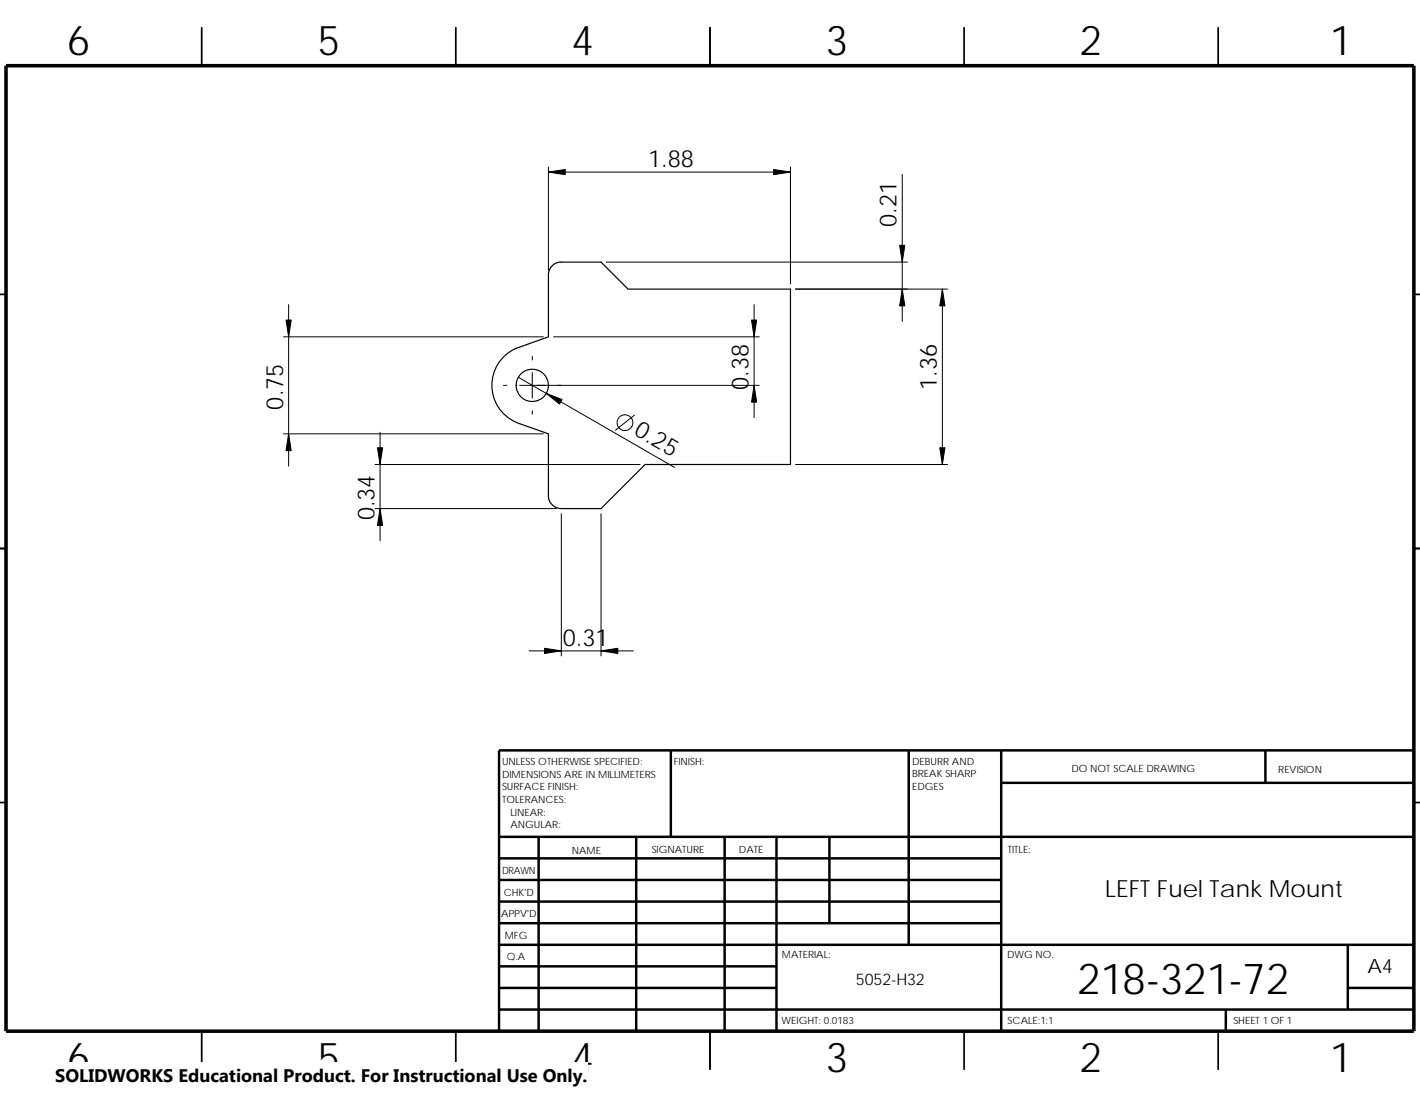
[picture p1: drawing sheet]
<svg xmlns="http://www.w3.org/2000/svg" width="279mm" height="216mm" viewBox="0 0 279 216" stroke-linecap="round" stroke-linejoin="round" font-family="sans-serif">
<g fill="none" stroke="#000" stroke-width=".34">
<path d="M39.7 5.4v7.5M89.7 5.4v7.5M139.7 5.4v7.5M189.7 5.4v7.5M239.7 5.4v7.5M0 57.9h1.2M278.2 57.9h1.2M0 107.9h1.2M278.2 107.9h1.2M0 157.9h1.2M278.2 157.9h1.2M39.7 202.9v7.5"/>
<path d="M89.7 202.9v7.5M139.7 202.9v7.5M189.7 202.9v7.5M239.7 202.9v7.5"/>
</g>
<g fill="none" stroke="#000" stroke-width=".49">
<path d="M132 147.7v17M178.8 147.7v38.2M197 147.7v55.2M197 154.1h81.2M249 147.7v6.4M278.2 147.7h-180v55.2M98.2 164.7h180M98.2 168.9h98.8M98.2 173.2h98.8M98.2 177.4h98.8M106 164.7v38.2M125.2 164.7v38.2"/>
<path d="M142.6 164.7v38.2M152.8 164.7v38.2M163.2 164.7v17M98.2 198.7h180M98.2 185.9h180M98.2 190.2h54.6M98.2 194.4h54.6M98.2 181.7h98.8M241.2 198.7v4.2M265.2 185.9v12.8M265.2 194.4h13"/>
</g>
<path d="M1.2 12.9h277v190h-277z" fill="none" stroke="#000" stroke-width=".7" stroke-linecap="butt"/>
<g fill="none" stroke="#000" stroke-width=".23">
<path d="M101.6 83.1a7.9 7.9 0 0 1-4.8-7.3 7.9 7.9 0 0 1 4.8-7.3l6.3-2.2v-12.5l.2-.7 .4-.6 .5-.5 .9-.4h8.4l5.3 5.3h31.9v34.5h-28.6l-8.6 8.7h-8.2l-.7-.2-.6-.4-.6-.7-.3-.9v-12.5l-6.3-2.2"/>
<circle cx="104.7" cy="75.8" r="3.2"/>
</g>
<g fill="none" stroke="#000" stroke-width=".2">
<path d="M107.9 33.9h47.6M107.9 32.9v20.2M155.5 32.9v23M177.5 34.3v28.9M56.8 59.9v31.8M119.3 51.6h59.2M148.4 59.9v22.3M156.5 56.9h29.9M185.4 56.9v34.5M55.8 66.3h51.1M99.1 75.8h.6M102 74.3l30.7 17.7"/>
<path d="M104.7 70.2v.6M104.7 73.3v5M108.9 66.3h40.5M149.4 75.8h-47.2M55.8 85.4h51.1M73.8 91.4h52.1M74.8 85.1v21.3M104.7 80.8v.7M124.8 81.7l-3.7 3M156.5 91.4h29.9M73.8 100.1h35.7M110.4 101.1v28"/>
<path d="M118.3 101.1v28M104.1 128.1h20.5"/>
<circle cx="123" cy="83.2" r="1.55"/>
</g>
<g fill="#000" stroke="#000" stroke-width=".2">
<path d="M107.9 33.9l3.3-.5v1z" fill-rule="evenodd"/>
<path d="M152.2 33.4l3.3 .5-3.3 .5z" fill-rule="evenodd"/>
<path d="M177.5 56.9l.5 3.3h-1z" fill-rule="evenodd"/>
<path d="M177 48.3h1l-.5 3.3z" fill-rule="evenodd"/>
<path d="M185.4 56.9l.5 3.3h-1z" fill-rule="evenodd"/>
<path d="M56.3 63h1l-.5 3.3z" fill-rule="evenodd"/>
<path d="M107.5 77.4l3.1 1.2-.5 .9z" fill-rule="evenodd"/>
<path d="M148.4 75.8l.5 3.3h-1z" fill-rule="evenodd"/>
<path d="M147.9 63h1l-.5 3.3z" fill-rule="evenodd"/>
<path d="M56.8 85.4l.5 3.3h-1z" fill-rule="evenodd"/>
<path d="M74.3 88.1h1l-.5 3.3z" fill-rule="evenodd"/>
<path d="M184.9 88.1h1l-.5 3.3z" fill-rule="evenodd"/>
<path d="M74.8 100.1l.5 3.3h-1z" fill-rule="evenodd"/>
<path d="M107.1 127.6l3.3 .5-3.3 .5z" fill-rule="evenodd"/>
<path d="M118.3 128.1l3.3-.5v1z" fill-rule="evenodd"/>
</g>
<path d="M10.9 209.2h104.7v6.7h-104.7z" fill="#fff"/>
<text font-size="8.5" x="211.9" y="195.7">218-321-72</text>
<g font-size="8.1">
<text x="13.2" y="10.9">6</text>
<text x="62.4" y="10.9">5</text>
<text x="112.4" y="10.9">4</text>
<text x="162.4" y="10.9">3</text>
<text x="212.4" y="10.9">2</text>
<text x="261.7" y="10.9">1</text>
<text x="13.2" y="210.9">6</text>
<text x="62.4" y="210.9">5</text>
<text x="112.4" y="210.9">4</text>
<text x="162.4" y="210.9">3</text>
<text x="212.4" y="210.9">2</text>
<text x="261.7" y="210.9">1</text>
</g>
<g font-size="4.7">
<text x="127.5" y="32.9">1.88</text>
<text x="176.4" y="44.7" transform="rotate(-90 176.4 44.7)">0.21</text>
<text x="147.3" y="76.7" transform="rotate(-90 147.3 76.7)">0.38</text>
<text x="184.3" y="76.7" transform="rotate(-90 184.3 76.7)">1.36</text>
<text x="55.7" y="80.6" transform="rotate(-90 55.7 80.6)">0.75</text>
<text x="124.5" y="85.5" transform="rotate(30 124.5 85.5)">0.25</text>
<text x="73.7" y="102.4" transform="rotate(-90 73.7 102.4)">0.34</text>
<text x="110.7" y="127.1">0.31</text>
<text x="217.4" y="176.5">LEFT Fuel Tank Mount</text>
</g>
<text font-size="3.9" x="269.1" y="191.4">A4</text>
<text font-size="3.6" x="10.9" y="213">SOLIDWORKS Educational Product. For Instructional Use Only.</text>
<text font-size="3.2" x="168.4" y="193.9">5052-H32</text>
<g font-size="2">
<text x="98.8" y="150.6">UNLESS OTHERWISE SPECIFIED:</text>
<text x="98.8" y="153.1">DIMENSIONS ARE IN MILLIMETERS</text>
<text x="98.8" y="155.6">SURFACE FINISH:</text>
<text x="132.6" y="150.6">FINISH:</text>
<text x="179.5" y="155.5">EDGES</text>
<text x="179.5" y="150.5">DEBURR AND</text>
<text x="179.5" y="153">BREAK SHARP</text>
<text x="210.8" y="151.9">DO NOT SCALE DRAWING</text>
<text x="251.5" y="152.1">REVISION</text>
<text x="98.8" y="158.1">TOLERANCES:</text>
<text x="100.4" y="160.5">LINEAR:</text>
<text x="100.4" y="163">ANGULAR:</text>
<text x="112.5" y="168">NAME</text>
<text x="128.2" y="167.9">SIGNATURE</text>
<text x="145.4" y="167.9">DATE</text>
<text x="198.3" y="167.9">TITLE:</text>
<text x="98.8" y="172.1">DRAWN</text>
<text x="99.1" y="176.3">CHK'D</text>
<text x="98.6" y="180.4">APPV'D</text>
<text x="99.3" y="184.8">MFG</text>
<text x="99.7" y="189">Q.A</text>
<text x="153.8" y="188.5">MATERIAL:</text>
<text x="198.1" y="188.5">DWG NO.</text>
<text x="153.8" y="201.5">WEIGHT: 0.0183</text>
<text x="198.3" y="201.6">SCALE:1:1</text>
<text x="242.7" y="201.6">SHEET 1 OF 1</text>
</g>
</svg>
